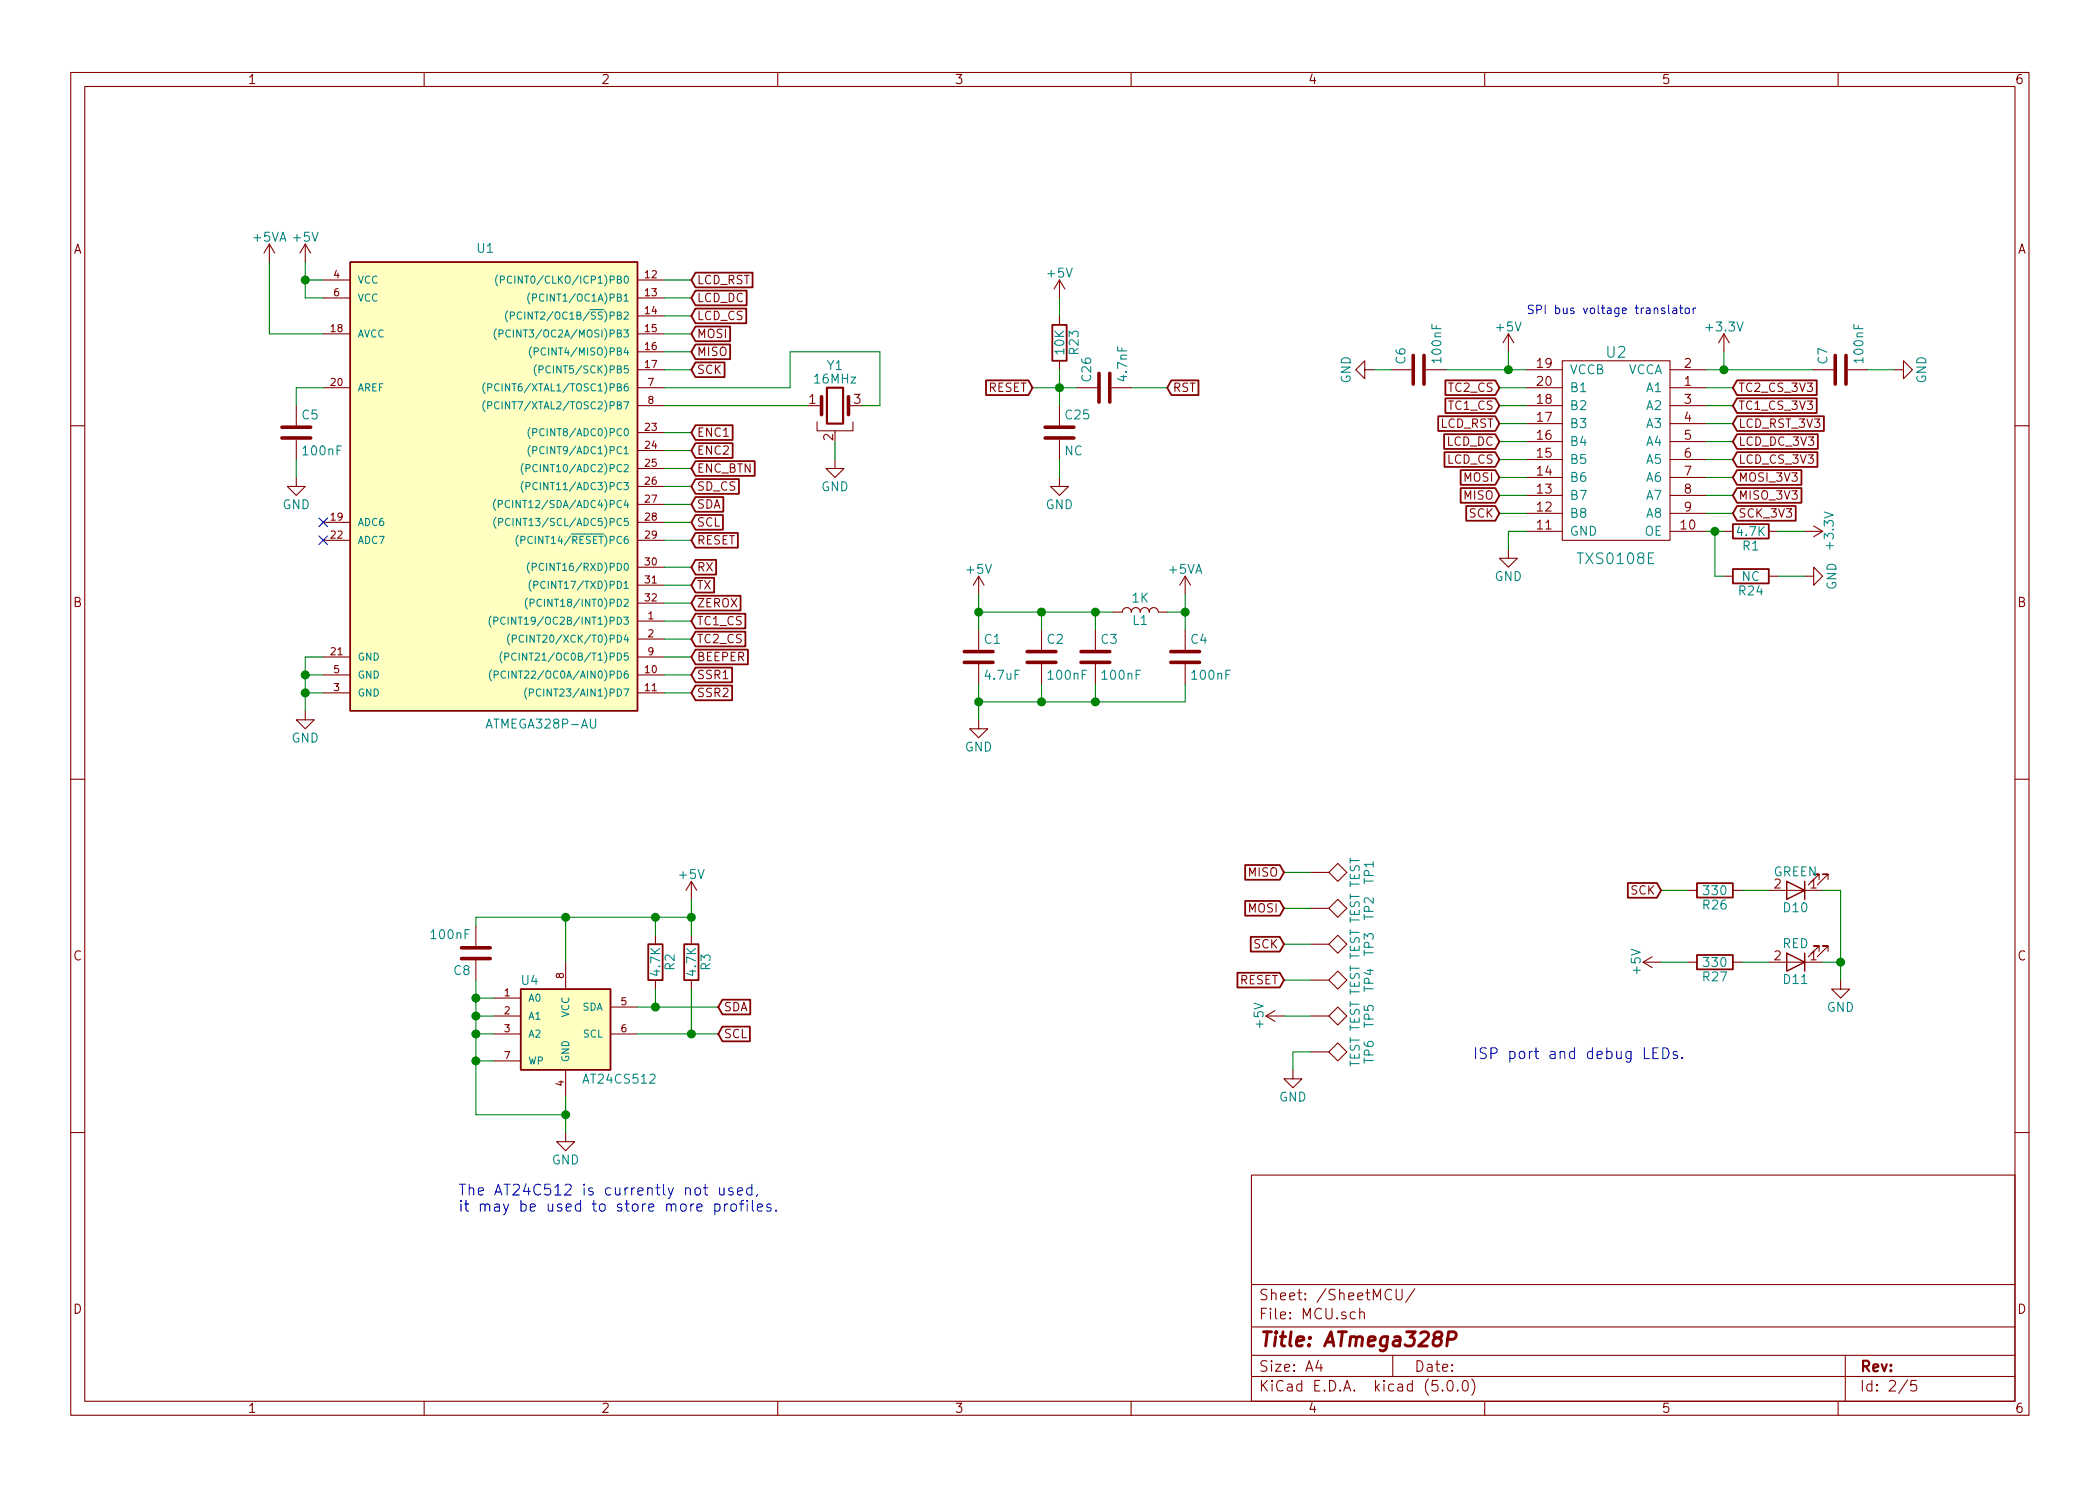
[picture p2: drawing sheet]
EESchema Schematic File Version 4
LIBS:ReflowOvenController-cache
EELAYER 26 0
EELAYER END
$Descr A4 11693 8268
encoding utf-8
Sheet 2 5
Title "ATmega328P"
Date ""
Rev ""
Comp ""
Comment1 ""
Comment2 ""
Comment3 ""
Comment4 ""
$EndDescr
$Comp
L ReflowOvenController-cache:ATMEGA328P-AU U1
U 1 1
P 2700 2650
F 0 "U1" H 2650 3900 50  0000 L BNN
F 1 "ATMEGA328P-AU" H 2700 1250 50  0000 L BNN
F 2 "Housings_QFP:TQFP-32_7x7mm_Pitch0.8mm" H 2700 2650 50  0001 C CIN
F 3 "" H 2700 2650 50  0001 C CNN
	1    2700 2650
	1    0    0    -1  
$EndComp
$Comp
L ReflowOvenController-cache:Crystal_GND2 Y1
U 1 1
P 4650 2250
F 0 "Y1" H 4650 2475 50  0000 C CNN
F 1 "16MHz" H 4650 2400 50  0000 C CNN
F 2 "MurataResonators:CERALOCK-CSTCE" H 4650 2250 50  0001 C CNN
F 3 "" H 4650 2250 50  0001 C CNN
	1    4650 2250
	1    0    0    -1  
$EndComp
Wire Wire Line
	3700 2250 4500 2250
Wire Wire Line
	3700 2150 4400 2150
Wire Wire Line
	4400 2150 4400 1950
Wire Wire Line
	4400 1950 4900 1950
Wire Wire Line
	4900 1950 4900 2250
Wire Wire Line
	4900 2250 4800 2250
$Comp
L ReflowOvenController-cache:GND #PWR01
U 1 1
P 4650 2550
F 0 "#PWR01" H 4650 2300 50  0001 C CNN
F 1 "GND" H 4650 2400 50  0000 C CNN
F 2 "" H 4650 2550 50  0001 C CNN
F 3 "" H 4650 2550 50  0001 C CNN
	1    4650 2550
	1    0    0    -1  
$EndComp
Wire Wire Line
	4650 2550 4650 2450
$Comp
L ReflowOvenController-cache:+5V #PWR02
U 1 1
P 1700 1450
F 0 "#PWR02" H 1700 1300 50  0001 C CNN
F 1 "+5V" H 1700 1590 50  0000 C CNN
F 2 "" H 1700 1450 50  0001 C CNN
F 3 "" H 1700 1450 50  0001 C CNN
	1    1700 1450
	1    0    0    -1  
$EndComp
Wire Wire Line
	1700 1650 1800 1650
Wire Wire Line
	1700 1450 1700 1550
Wire Wire Line
	1700 1550 1700 1650
Wire Wire Line
	1800 1550 1700 1550
Connection ~ 1700 1550
$Comp
L ReflowOvenController-cache:+5VA #PWR03
U 1 1
P 1500 1450
F 0 "#PWR03" H 1500 1300 50  0001 C CNN
F 1 "+5VA" H 1500 1590 50  0000 C CNN
F 2 "" H 1500 1450 50  0001 C CNN
F 3 "" H 1500 1450 50  0001 C CNN
	1    1500 1450
	1    0    0    -1  
$EndComp
Wire Wire Line
	1800 1850 1500 1850
Wire Wire Line
	1500 1850 1500 1450
$Comp
L ReflowOvenController-cache:GND #PWR04
U 1 1
P 1700 3950
F 0 "#PWR04" H 1700 3700 50  0001 C CNN
F 1 "GND" H 1700 3800 50  0000 C CNN
F 2 "" H 1700 3950 50  0001 C CNN
F 3 "" H 1700 3950 50  0001 C CNN
	1    1700 3950
	1    0    0    -1  
$EndComp
Wire Wire Line
	1800 3650 1700 3650
Wire Wire Line
	1700 3650 1700 3750
Wire Wire Line
	1700 3750 1700 3850
Wire Wire Line
	1700 3850 1700 3950
Wire Wire Line
	1800 3850 1700 3850
Connection ~ 1700 3850
Wire Wire Line
	1800 3750 1700 3750
Connection ~ 1700 3750
$Comp
L ReflowOvenController-cache:+5V #PWR05
U 1 1
P 5450 3300
F 0 "#PWR05" H 5450 3150 50  0001 C CNN
F 1 "+5V" H 5450 3440 50  0000 C CNN
F 2 "" H 5450 3300 50  0001 C CNN
F 3 "" H 5450 3300 50  0001 C CNN
	1    5450 3300
	1    0    0    -1  
$EndComp
$Comp
L ReflowOvenController-cache:+5VA #PWR06
U 1 1
P 6600 3300
F 0 "#PWR06" H 6600 3150 50  0001 C CNN
F 1 "+5VA" H 6600 3440 50  0000 C CNN
F 2 "" H 6600 3300 50  0001 C CNN
F 3 "" H 6600 3300 50  0001 C CNN
	1    6600 3300
	1    0    0    -1  
$EndComp
$Comp
L ReflowOvenController-cache:C C1
U 1 1
P 5450 3650
F 0 "C1" H 5475 3750 50  0000 L CNN
F 1 "4.7uF" H 5475 3550 50  0000 L CNN
F 2 "STD_SMD:C_0603_HandSoldering" H 5488 3500 50  0001 C CNN
F 3 "" H 5450 3650 50  0001 C CNN
	1    5450 3650
	1    0    0    -1  
$EndComp
$Comp
L ReflowOvenController-cache:C C2
U 1 1
P 5800 3650
F 0 "C2" H 5825 3750 50  0000 L CNN
F 1 "100nF" H 5825 3550 50  0000 L CNN
F 2 "STD_SMD:C_0603_HandSoldering" H 5838 3500 50  0001 C CNN
F 3 "" H 5800 3650 50  0001 C CNN
	1    5800 3650
	1    0    0    -1  
$EndComp
$Comp
L ReflowOvenController-cache:C C3
U 1 1
P 6100 3650
F 0 "C3" H 6125 3750 50  0000 L CNN
F 1 "100nF" H 6125 3550 50  0000 L CNN
F 2 "STD_SMD:C_0603_HandSoldering" H 6138 3500 50  0001 C CNN
F 3 "" H 6100 3650 50  0001 C CNN
	1    6100 3650
	1    0    0    -1  
$EndComp
$Comp
L ReflowOvenController-cache:C C4
U 1 1
P 6600 3650
F 0 "C4" H 6625 3750 50  0000 L CNN
F 1 "100nF" H 6625 3550 50  0000 L CNN
F 2 "STD_SMD:C_0603_HandSoldering" H 6638 3500 50  0001 C CNN
F 3 "" H 6600 3650 50  0001 C CNN
	1    6600 3650
	1    0    0    -1  
$EndComp
$Comp
L ReflowOvenController-cache:GND #PWR07
U 1 1
P 5450 4000
F 0 "#PWR07" H 5450 3750 50  0001 C CNN
F 1 "GND" H 5450 3850 50  0000 C CNN
F 2 "" H 5450 4000 50  0001 C CNN
F 3 "" H 5450 4000 50  0001 C CNN
	1    5450 4000
	1    0    0    -1  
$EndComp
Wire Wire Line
	5450 3800 5450 3900
Wire Wire Line
	5450 3900 5450 4000
Wire Wire Line
	5450 3900 5800 3900
Wire Wire Line
	5800 3900 6100 3900
Wire Wire Line
	6100 3900 6600 3900
Wire Wire Line
	6600 3900 6600 3800
Connection ~ 5450 3900
Wire Wire Line
	6100 3800 6100 3900
Connection ~ 6100 3900
Wire Wire Line
	5800 3800 5800 3900
Connection ~ 5800 3900
Wire Wire Line
	5450 3300 5450 3400
Wire Wire Line
	5450 3400 5450 3500
Wire Wire Line
	5450 3400 5800 3400
Wire Wire Line
	5800 3400 6100 3400
Wire Wire Line
	6100 3400 6200 3400
Wire Wire Line
	6100 3400 6100 3500
Connection ~ 5450 3400
Wire Wire Line
	5800 3500 5800 3400
Connection ~ 5800 3400
$Comp
L ReflowOvenController-cache:L L1
U 1 1
P 6350 3400
F 0 "L1" V 6300 3400 50  0000 C CNN
F 1 "1K" V 6425 3400 50  0000 C CNN
F 2 "Inductors_SMD:L_0603_HandSoldering" H 6350 3400 50  0001 C CNN
F 3 "" H 6350 3400 50  0001 C CNN
	1    6350 3400
	0    -1   -1   0   
$EndComp
Connection ~ 6100 3400
Wire Wire Line
	6500 3400 6600 3400
Wire Wire Line
	6600 3300 6600 3400
Wire Wire Line
	6600 3400 6600 3500
Connection ~ 6600 3400
$Comp
L ReflowOvenController-cache:C C5
U 1 1
P 1650 2400
F 0 "C5" H 1675 2500 50  0000 L CNN
F 1 "100nF" H 1675 2300 50  0000 L CNN
F 2 "STD_SMD:C_0603_HandSoldering" H 1688 2250 50  0001 C CNN
F 3 "" H 1650 2400 50  0001 C CNN
	1    1650 2400
	1    0    0    -1  
$EndComp
Wire Wire Line
	1800 2150 1650 2150
Wire Wire Line
	1650 2150 1650 2250
$Comp
L ReflowOvenController-cache:GND #PWR08
U 1 1
P 1650 2650
F 0 "#PWR08" H 1650 2400 50  0001 C CNN
F 1 "GND" H 1650 2500 50  0000 C CNN
F 2 "" H 1650 2650 50  0001 C CNN
F 3 "" H 1650 2650 50  0001 C CNN
	1    1650 2650
	1    0    0    -1  
$EndComp
Wire Wire Line
	1650 2650 1650 2550
Wire Wire Line
	3700 3000 3850 3000
Text GLabel 3850 3000 2    47   Input ~ 0
RESET
$Comp
L ReflowOvenController-cache:TXS0108E U2
U 1 1
P 9000 2500
F 0 "U2" H 9000 3050 60  0000 C CNN
F 1 "TXS0108E" H 9000 1900 60  0000 C CNN
F 2 "Housings_SSOP:TSSOP-20_4.4x6.5mm_Pitch0.65mm" H 9000 2700 60  0001 C CNN
F 3 "" H 9000 2700 60  0001 C CNN
	1    9000 2500
	-1   0    0    -1  
$EndComp
$Comp
L ReflowOvenController-cache:+5V #PWR09
U 1 1
P 8400 1950
F 0 "#PWR09" H 8400 1800 50  0001 C CNN
F 1 "+5V" H 8400 2090 50  0000 C CNN
F 2 "" H 8400 1950 50  0001 C CNN
F 3 "" H 8400 1950 50  0001 C CNN
	1    8400 1950
	1    0    0    -1  
$EndComp
Wire Wire Line
	8050 2050 8400 2050
Wire Wire Line
	8400 2050 8500 2050
Wire Wire Line
	8400 2050 8400 1950
$Comp
L ReflowOvenController-cache:+3.3V #PWR010
U 1 1
P 9600 1950
AR Path="/59A8DA45" Ref="#PWR010"  Part="1" 
AR Path="/59A7F1C2/59A8DA45" Ref="#PWR010"  Part="1" 
F 0 "#PWR010" H 9600 1800 50  0001 C CNN
F 1 "+3.3V" H 9600 2090 50  0000 C CNN
F 2 "" H 9600 1950 50  0001 C CNN
F 3 "" H 9600 1950 50  0001 C CNN
	1    9600 1950
	1    0    0    -1  
$EndComp
Wire Wire Line
	9500 2050 9600 2050
Wire Wire Line
	9600 2050 10100 2050
Wire Wire Line
	9600 2050 9600 1950
$Comp
L ReflowOvenController-cache:GND #PWR011
U 1 1
P 8400 3050
F 0 "#PWR011" H 8400 2800 50  0001 C CNN
F 1 "GND" H 8400 2900 50  0000 C CNN
F 2 "" H 8400 3050 50  0001 C CNN
F 3 "" H 8400 3050 50  0001 C CNN
	1    8400 3050
	1    0    0    -1  
$EndComp
Wire Wire Line
	8500 2950 8400 2950
Wire Wire Line
	8400 2950 8400 3050
$Comp
L ReflowOvenController-cache:C C6
U 1 1
P 7900 2050
F 0 "C6" H 7925 2150 50  0000 L CNN
F 1 "100nF" H 7925 1950 50  0000 L CNN
F 2 "STD_SMD:C_0603_HandSoldering" H 7938 1900 50  0001 C CNN
F 3 "" H 7900 2050 50  0001 C CNN
	1    7900 2050
	0    -1   -1   0   
$EndComp
$Comp
L ReflowOvenController-cache:C C7
U 1 1
P 10250 2050
F 0 "C7" H 10275 2150 50  0000 L CNN
F 1 "100nF" H 10275 1950 50  0000 L CNN
F 2 "STD_SMD:C_0603_HandSoldering" H 10288 1900 50  0001 C CNN
F 3 "" H 10250 2050 50  0001 C CNN
	1    10250 2050
	0    -1   -1   0   
$EndComp
$Comp
L ReflowOvenController-cache:GND #PWR012
U 1 1
P 7650 2050
F 0 "#PWR012" H 7650 1800 50  0001 C CNN
F 1 "GND" H 7650 1900 50  0000 C CNN
F 2 "" H 7650 2050 50  0001 C CNN
F 3 "" H 7650 2050 50  0001 C CNN
	1    7650 2050
	0    1    1    0   
$EndComp
Wire Wire Line
	7650 2050 7750 2050
Connection ~ 8400 2050
$Comp
L ReflowOvenController-cache:GND #PWR013
U 1 1
P 10550 2050
F 0 "#PWR013" H 10550 1800 50  0001 C CNN
F 1 "GND" H 10550 1900 50  0000 C CNN
F 2 "" H 10550 2050 50  0001 C CNN
F 3 "" H 10550 2050 50  0001 C CNN
	1    10550 2050
	0    -1   -1   0   
$EndComp
Wire Wire Line
	10400 2050 10550 2050
Connection ~ 9600 2050
Wire Wire Line
	3700 1850 3850 1850
Wire Wire Line
	3700 1950 3850 1950
Wire Wire Line
	3700 2050 3850 2050
Text GLabel 3850 1850 2    47   Input ~ 0
MOSI
Text GLabel 3850 1950 2    47   Input ~ 0
MISO
Text GLabel 3850 2050 2    47   Input ~ 0
SCK
Text Notes 9450 1750 2    47   ~ 0
SPI bus voltage translator
Wire Wire Line
	3700 3350 3850 3350
Text GLabel 3850 3350 2    47   Input ~ 0
ZEROX
Wire Wire Line
	3700 3450 3850 3450
Wire Wire Line
	3700 3550 3850 3550
Text GLabel 3850 3450 2    47   Input ~ 0
TC1_CS
Text GLabel 3850 3550 2    47   Input ~ 0
TC2_CS
Wire Wire Line
	3700 3650 3850 3650
Text GLabel 3850 3650 2    47   Input ~ 0
BEEPER
Wire Wire Line
	3700 1550 3850 1550
Wire Wire Line
	3700 1650 3850 1650
Wire Wire Line
	3700 1750 3850 1750
Text GLabel 3850 1550 2    47   Input ~ 0
LCD_RST
Text GLabel 3850 1650 2    47   Input ~ 0
LCD_DC
Text GLabel 3850 1750 2    47   Input ~ 0
LCD_CS
Wire Wire Line
	3700 2400 3850 2400
Wire Wire Line
	3700 2500 3850 2500
Wire Wire Line
	3700 2600 3850 2600
Text GLabel 3850 2400 2    47   Input ~ 0
ENC1
Text GLabel 3850 2500 2    47   Input ~ 0
ENC2
Text GLabel 3850 2600 2    47   Input ~ 0
ENC_BTN
Wire Wire Line
	3700 2800 3850 2800
Wire Wire Line
	3700 2900 3850 2900
Text GLabel 3850 2800 2    47   Input ~ 0
SDA
Text GLabel 3850 2900 2    47   Input ~ 0
SCL
Wire Wire Line
	3700 3150 3850 3150
Wire Wire Line
	3700 3250 3850 3250
Text GLabel 3850 3150 2    47   Input ~ 0
RX
Text GLabel 3850 3250 2    47   Input ~ 0
TX
Wire Wire Line
	3700 2700 3850 2700
Text GLabel 3850 2700 2    47   Input ~ 0
SD_CS
Wire Wire Line
	3700 3750 3850 3750
Wire Wire Line
	3700 3850 3850 3850
Text GLabel 3850 3750 2    47   Input ~ 0
SSR1
Text GLabel 3850 3850 2    47   Input ~ 0
SSR2
$Comp
L ReflowOvenController-cache:AT24CS64-SSHM U4
U 1 1
P 3150 5700
F 0 "U4" H 2950 5950 50  0000 C CNN
F 1 "AT24CS512" H 3450 5400 50  0000 C CNN
F 2 "STD_SMD:SOIC-8_3.9x4.9mm_Pitch1.27mm" H 3150 5700 50  0001 C CIN
F 3 "" H 3150 5700 50  0001 C CNN
	1    3150 5700
	1    0    0    -1  
$EndComp
Wire Wire Line
	3550 5600 3650 5600
Wire Wire Line
	3650 5600 4000 5600
Wire Wire Line
	3550 5750 3850 5750
Wire Wire Line
	3850 5750 4000 5750
Text GLabel 4000 5600 2    47   Input ~ 0
SDA
Text GLabel 4000 5750 2    47   Input ~ 0
SCL
$Comp
L ReflowOvenController-cache:R R2
U 1 1
P 3650 5350
F 0 "R2" V 3730 5350 50  0000 C CNN
F 1 "4.7K" V 3650 5350 50  0000 C CNN
F 2 "STD_SMD:R_0603_HandSoldering" V 3580 5350 50  0001 C CNN
F 3 "" H 3650 5350 50  0001 C CNN
	1    3650 5350
	1    0    0    -1  
$EndComp
$Comp
L ReflowOvenController-cache:R R3
U 1 1
P 3850 5350
F 0 "R3" V 3930 5350 50  0000 C CNN
F 1 "4.7K" V 3850 5350 50  0000 C CNN
F 2 "STD_SMD:R_0603_HandSoldering" V 3780 5350 50  0001 C CNN
F 3 "" H 3850 5350 50  0001 C CNN
	1    3850 5350
	1    0    0    -1  
$EndComp
Wire Wire Line
	3650 5500 3650 5600
Connection ~ 3650 5600
Wire Wire Line
	3850 5500 3850 5750
Connection ~ 3850 5750
$Comp
L ReflowOvenController-cache:+5V #PWR014
U 1 1
P 3850 5000
F 0 "#PWR014" H 3850 4850 50  0001 C CNN
F 1 "+5V" H 3850 5140 50  0000 C CNN
F 2 "" H 3850 5000 50  0001 C CNN
F 3 "" H 3850 5000 50  0001 C CNN
	1    3850 5000
	1    0    0    -1  
$EndComp
Wire Wire Line
	3850 5000 3850 5100
Wire Wire Line
	3850 5100 3850 5200
Wire Wire Line
	2650 5100 3150 5100
Wire Wire Line
	3150 5100 3650 5100
Wire Wire Line
	3650 5100 3850 5100
Wire Wire Line
	3650 5100 3650 5200
Connection ~ 3850 5100
Wire Wire Line
	3150 5100 3150 5350
Connection ~ 3650 5100
$Comp
L ReflowOvenController-cache:C C8
U 1 1
P 2650 5300
F 0 "C8" H 2675 5400 50  0000 L CNN
F 1 "100nF" H 2675 5200 50  0000 L CNN
F 2 "STD_SMD:C_0603_HandSoldering" H 2688 5150 50  0001 C CNN
F 3 "" H 2650 5300 50  0001 C CNN
	1    2650 5300
	-1   0    0    1   
$EndComp
Wire Wire Line
	2650 5100 2650 5150
Connection ~ 3150 5100
$Comp
L ReflowOvenController-cache:GND #PWR015
U 1 1
P 3150 6300
F 0 "#PWR015" H 3150 6050 50  0001 C CNN
F 1 "GND" H 3150 6150 50  0000 C CNN
F 2 "" H 3150 6300 50  0001 C CNN
F 3 "" H 3150 6300 50  0001 C CNN
	1    3150 6300
	1    0    0    -1  
$EndComp
Wire Wire Line
	3150 6100 3150 6200
Wire Wire Line
	3150 6200 3150 6300
Wire Wire Line
	2650 6200 3150 6200
Wire Wire Line
	2650 5450 2650 5550
Wire Wire Line
	2650 5550 2650 5650
Wire Wire Line
	2650 5650 2650 5750
Wire Wire Line
	2650 5750 2650 5900
Wire Wire Line
	2650 5900 2650 6200
Connection ~ 3150 6200
Wire Wire Line
	2750 5550 2650 5550
Connection ~ 2650 5550
Wire Wire Line
	2750 5650 2650 5650
Connection ~ 2650 5650
Wire Wire Line
	2750 5750 2650 5750
Connection ~ 2650 5750
Wire Wire Line
	2750 5900 2650 5900
Connection ~ 2650 5900
Wire Wire Line
	8500 2150 8350 2150
Wire Wire Line
	8500 2250 8350 2250
Wire Wire Line
	8500 2350 8350 2350
Wire Wire Line
	8500 2450 8350 2450
Wire Wire Line
	8500 2550 8350 2550
Wire Wire Line
	8500 2650 8350 2650
Wire Wire Line
	8500 2750 8350 2750
Wire Wire Line
	8500 2850 8350 2850
Text GLabel 8350 2350 0    47   Input ~ 0
LCD_RST
Text GLabel 8350 2450 0    47   Input ~ 0
LCD_DC
Text GLabel 8350 2550 0    47   Input ~ 0
LCD_CS
Text GLabel 8350 2650 0    47   Input ~ 0
MOSI
Text GLabel 8350 2750 0    47   Input ~ 0
MISO
Text GLabel 8350 2850 0    47   Input ~ 0
SCK
Text GLabel 8350 2250 0    47   Input ~ 0
TC1_CS
Text GLabel 8350 2150 0    47   Input ~ 0
TC2_CS
Wire Wire Line
	9500 2150 9650 2150
Wire Wire Line
	9500 2250 9650 2250
Wire Wire Line
	9500 2350 9650 2350
Wire Wire Line
	9500 2450 9650 2450
Wire Wire Line
	9500 2550 9650 2550
Wire Wire Line
	9500 2650 9650 2650
Wire Wire Line
	9500 2750 9650 2750
Wire Wire Line
	9500 2850 9650 2850
Text GLabel 9650 2350 2    47   Input ~ 0
LCD_RST_3V3
Text GLabel 9650 2450 2    47   Input ~ 0
LCD_DC_3V3
Text GLabel 9650 2550 2    47   Input ~ 0
LCD_CS_3V3
Text GLabel 9650 2650 2    47   Input ~ 0
MOSI_3V3
Text GLabel 9650 2750 2    47   Input ~ 0
MISO_3V3
Text GLabel 9650 2850 2    47   Input ~ 0
SCK_3V3
Text GLabel 9650 2250 2    47   Input ~ 0
TC1_CS_3V3
Text GLabel 9650 2150 2    47   Input ~ 0
TC2_CS_3V3
$Comp
L ReflowOvenController-cache:R R1
U 1 1
P 9750 2950
F 0 "R1" V 9830 2950 50  0000 C CNN
F 1 "4.7K" V 9750 2950 50  0000 C CNN
F 2 "STD_SMD:R_0603_HandSoldering" V 9680 2950 50  0001 C CNN
F 3 "" H 9750 2950 50  0001 C CNN
	1    9750 2950
	0    1    1    0   
$EndComp
Wire Wire Line
	9500 2950 9550 2950
Wire Wire Line
	9550 2950 9600 2950
$Comp
L ReflowOvenController-cache:+3.3V #PWR016
U 1 1
P 10050 2950
AR Path="/59A99624" Ref="#PWR016"  Part="1" 
AR Path="/59A7F1C2/59A99624" Ref="#PWR016"  Part="1" 
F 0 "#PWR016" H 10050 2800 50  0001 C CNN
F 1 "+3.3V" H 10050 3090 50  0000 C CNN
F 2 "" H 10050 2950 50  0001 C CNN
F 3 "" H 10050 2950 50  0001 C CNN
	1    10050 2950
	0    1    1    0   
$EndComp
Wire Wire Line
	9900 2950 10050 2950
$Comp
L ReflowOvenController-cache:R R23
U 1 1
P 5900 1900
F 0 "R23" V 5980 1900 50  0000 C CNN
F 1 "10K" V 5900 1900 50  0000 C CNN
F 2 "STD_SMD:R_0603_HandSoldering" V 5830 1900 50  0001 C CNN
F 3 "" H 5900 1900 50  0001 C CNN
	1    5900 1900
	1    0    0    -1  
$EndComp
$Comp
L ReflowOvenController-cache:C C25
U 1 1
P 5900 2400
F 0 "C25" H 5925 2500 50  0000 L CNN
F 1 "NC" H 5925 2300 50  0000 L CNN
F 2 "STD_SMD:C_0603_HandSoldering" H 5938 2250 50  0001 C CNN
F 3 "" H 5900 2400 50  0001 C CNN
	1    5900 2400
	1    0    0    -1  
$EndComp
Wire Wire Line
	5750 2150 5900 2150
Wire Wire Line
	5900 2150 6000 2150
Wire Wire Line
	5900 2050 5900 2150
Wire Wire Line
	5900 2150 5900 2250
$Comp
L ReflowOvenController-cache:+5V #PWR017
U 1 1
P 5900 1650
F 0 "#PWR017" H 5900 1500 50  0001 C CNN
F 1 "+5V" H 5900 1790 50  0000 C CNN
F 2 "" H 5900 1650 50  0001 C CNN
F 3 "" H 5900 1650 50  0001 C CNN
	1    5900 1650
	1    0    0    -1  
$EndComp
Wire Wire Line
	5900 1650 5900 1750
Connection ~ 5900 2150
Text GLabel 5750 2150 0    47   Input ~ 0
RESET
Text GLabel 6500 2150 2    47   Input ~ 0
RST
Wire Wire Line
	6300 2150 6500 2150
$Comp
L ReflowOvenController-cache:TEST TP1
U 1 1
P 7300 4850
F 0 "TP1" H 7300 5150 50  0000 C BNN
F 1 "TEST" H 7300 5100 50  0000 C CNN
F 2 "PCB_Misc:TESTPAD_SMALL" H 7300 4850 50  0001 C CNN
F 3 "" H 7300 4850 50  0001 C CNN
	1    7300 4850
	0    1    1    0   
$EndComp
$Comp
L ReflowOvenController-cache:TEST TP2
U 1 1
P 7300 5050
F 0 "TP2" H 7300 5350 50  0000 C BNN
F 1 "TEST" H 7300 5300 50  0000 C CNN
F 2 "PCB_Misc:TESTPAD_SMALL" H 7300 5050 50  0001 C CNN
F 3 "" H 7300 5050 50  0001 C CNN
	1    7300 5050
	0    1    1    0   
$EndComp
$Comp
L ReflowOvenController-cache:TEST TP3
U 1 1
P 7300 5250
F 0 "TP3" H 7300 5550 50  0000 C BNN
F 1 "TEST" H 7300 5500 50  0000 C CNN
F 2 "PCB_Misc:TESTPAD_SMALL" H 7300 5250 50  0001 C CNN
F 3 "" H 7300 5250 50  0001 C CNN
	1    7300 5250
	0    1    1    0   
$EndComp
$Comp
L ReflowOvenController-cache:TEST TP4
U 1 1
P 7300 5450
F 0 "TP4" H 7300 5750 50  0000 C BNN
F 1 "TEST" H 7300 5700 50  0000 C CNN
F 2 "PCB_Misc:TESTPAD_SMALL" H 7300 5450 50  0001 C CNN
F 3 "" H 7300 5450 50  0001 C CNN
	1    7300 5450
	0    1    1    0   
$EndComp
$Comp
L ReflowOvenController-cache:TEST TP5
U 1 1
P 7300 5650
F 0 "TP5" H 7300 5950 50  0000 C BNN
F 1 "TEST" H 7300 5900 50  0000 C CNN
F 2 "PCB_Misc:TESTPAD_SMALL" H 7300 5650 50  0001 C CNN
F 3 "" H 7300 5650 50  0001 C CNN
	1    7300 5650
	0    1    1    0   
$EndComp
$Comp
L ReflowOvenController-cache:TEST TP6
U 1 1
P 7300 5850
F 0 "TP6" H 7300 6150 50  0000 C BNN
F 1 "TEST" H 7300 6100 50  0000 C CNN
F 2 "PCB_Misc:TESTPAD_SMALL" H 7300 5850 50  0001 C CNN
F 3 "" H 7300 5850 50  0001 C CNN
	1    7300 5850
	0    1    1    0   
$EndComp
Wire Wire Line
	7300 4850 7150 4850
Wire Wire Line
	7300 5050 7150 5050
Wire Wire Line
	7300 5250 7150 5250
Wire Wire Line
	7300 5450 7150 5450
$Comp
L ReflowOvenController-cache:GND #PWR018
U 1 1
P 7200 5950
F 0 "#PWR018" H 7200 5700 50  0001 C CNN
F 1 "GND" H 7200 5800 50  0000 C CNN
F 2 "" H 7200 5950 50  0001 C CNN
F 3 "" H 7200 5950 50  0001 C CNN
	1    7200 5950
	1    0    0    -1  
$EndComp
Wire Wire Line
	7300 5850 7200 5850
Wire Wire Line
	7200 5850 7200 5950
$Comp
L ReflowOvenController-cache:+5V #PWR019
U 1 1
P 7150 5650
F 0 "#PWR019" H 7150 5500 50  0001 C CNN
F 1 "+5V" H 7150 5790 50  0000 C CNN
F 2 "" H 7150 5650 50  0001 C CNN
F 3 "" H 7150 5650 50  0001 C CNN
	1    7150 5650
	0    -1   -1   0   
$EndComp
Wire Wire Line
	7150 5650 7300 5650
Text GLabel 7150 5450 0    47   Input ~ 0
RESET
Text GLabel 7150 4850 0    47   Input ~ 0
MISO
Text GLabel 7150 5050 0    47   Input ~ 0
MOSI
Text GLabel 7150 5250 0    47   Input ~ 0
SCK
$Comp
L ReflowOvenController-cache:R R24
U 1 1
P 9750 3200
F 0 "R24" V 9830 3200 50  0000 C CNN
F 1 "NC" V 9750 3200 50  0000 C CNN
F 2 "STD_SMD:R_0603_HandSoldering" V 9680 3200 50  0001 C CNN
F 3 "" H 9750 3200 50  0001 C CNN
	1    9750 3200
	0    1    1    0   
$EndComp
Wire Wire Line
	9600 3200 9550 3200
Wire Wire Line
	9550 3200 9550 2950
Connection ~ 9550 2950
$Comp
L ReflowOvenController-cache:GND #PWR020
U 1 1
P 10050 3200
F 0 "#PWR020" H 10050 2950 50  0001 C CNN
F 1 "GND" H 10050 3050 50  0000 C CNN
F 2 "" H 10050 3200 50  0001 C CNN
F 3 "" H 10050 3200 50  0001 C CNN
	1    10050 3200
	0    -1   -1   0   
$EndComp
Wire Wire Line
	10050 3200 9900 3200
$Comp
L ReflowOvenController-cache:GND #PWR021
U 1 1
P 5900 2650
F 0 "#PWR021" H 5900 2400 50  0001 C CNN
F 1 "GND" H 5900 2500 50  0000 C CNN
F 2 "" H 5900 2650 50  0001 C CNN
F 3 "" H 5900 2650 50  0001 C CNN
	1    5900 2650
	1    0    0    -1  
$EndComp
Wire Wire Line
	5900 2650 5900 2550
$Comp
L ReflowOvenController-cache:LED D10
U 1 1
P 10000 4950
F 0 "D10" H 10000 5050 50  0000 C CNN
F 1 "GREEN" H 10000 4850 50  0000 C CNN
F 2 "LEDs:LED_0603" H 10000 4950 50  0001 C CNN
F 3 "" H 10000 4950 50  0001 C CNN
	1    10000 4950
	-1   0    0    1   
$EndComp
Wire Wire Line
	9850 4950 9700 4950
$Comp
L ReflowOvenController-cache:R R26
U 1 1
P 9550 4950
F 0 "R26" V 9630 4950 50  0000 C CNN
F 1 "330" V 9550 4950 50  0000 C CNN
F 2 "STD_SMD:R_0603_HandSoldering" V 9480 4950 50  0001 C CNN
F 3 "" H 9550 4950 50  0001 C CNN
	1    9550 4950
	0    1    1    0   
$EndComp
Wire Wire Line
	9400 4950 9250 4950
Text GLabel 9250 4950 0    47   Input ~ 0
SCK
$Comp
L ReflowOvenController-cache:GND #PWR022
U 1 1
P 10250 5450
F 0 "#PWR022" H 10250 5200 50  0001 C CNN
F 1 "GND" H 10250 5300 50  0000 C CNN
F 2 "" H 10250 5450 50  0001 C CNN
F 3 "" H 10250 5450 50  0001 C CNN
	1    10250 5450
	1    0    0    -1  
$EndComp
Wire Wire Line
	10150 4950 10250 4950
Wire Wire Line
	10250 4950 10250 5350
Wire Wire Line
	10250 5350 10250 5450
$Comp
L ReflowOvenController-cache:LED D11
U 1 1
P 10000 5350
F 0 "D11" H 10000 5450 50  0000 C CNN
F 1 "RED" H 10000 5250 50  0000 C CNN
F 2 "LEDs:LED_0603" H 10000 5350 50  0001 C CNN
F 3 "" H 10000 5350 50  0001 C CNN
	1    10000 5350
	-1   0    0    1   
$EndComp
Wire Wire Line
	10150 5350 10250 5350
Connection ~ 10250 5350
$Comp
L ReflowOvenController-cache:R R27
U 1 1
P 9550 5350
F 0 "R27" V 9630 5350 50  0000 C CNN
F 1 "330" V 9550 5350 50  0000 C CNN
F 2 "STD_SMD:R_0603_HandSoldering" V 9480 5350 50  0001 C CNN
F 3 "" H 9550 5350 50  0001 C CNN
	1    9550 5350
	0    1    1    0   
$EndComp
Wire Wire Line
	9700 5350 9850 5350
$Comp
L ReflowOvenController-cache:+5V #PWR023
U 1 1
P 9250 5350
F 0 "#PWR023" H 9250 5200 50  0001 C CNN
F 1 "+5V" H 9250 5490 50  0000 C CNN
F 2 "" H 9250 5350 50  0001 C CNN
F 3 "" H 9250 5350 50  0001 C CNN
	1    9250 5350
	0    -1   -1   0   
$EndComp
Wire Wire Line
	9250 5350 9400 5350
$Comp
L ReflowOvenController-cache:C C26
U 1 1
P 6150 2150
F 0 "C26" H 6175 2250 50  0000 L CNN
F 1 "4.7nF" H 6175 2050 50  0000 L CNN
F 2 "STD_SMD:C_0603_HandSoldering" H 6188 2000 50  0001 C CNN
F 3 "" H 6150 2150 50  0001 C CNN
	1    6150 2150
	0    -1   -1   0   
$EndComp
NoConn ~ 1800 2900
NoConn ~ 1800 3000
Text Notes 2550 6750 0    60   ~ 0
The AT24C512 is currently not used,\nit may be used to store more profiles.
Text Notes 8200 5900 0    60   ~ 0
ISP port and debug LEDs.
$EndSCHEMATC
